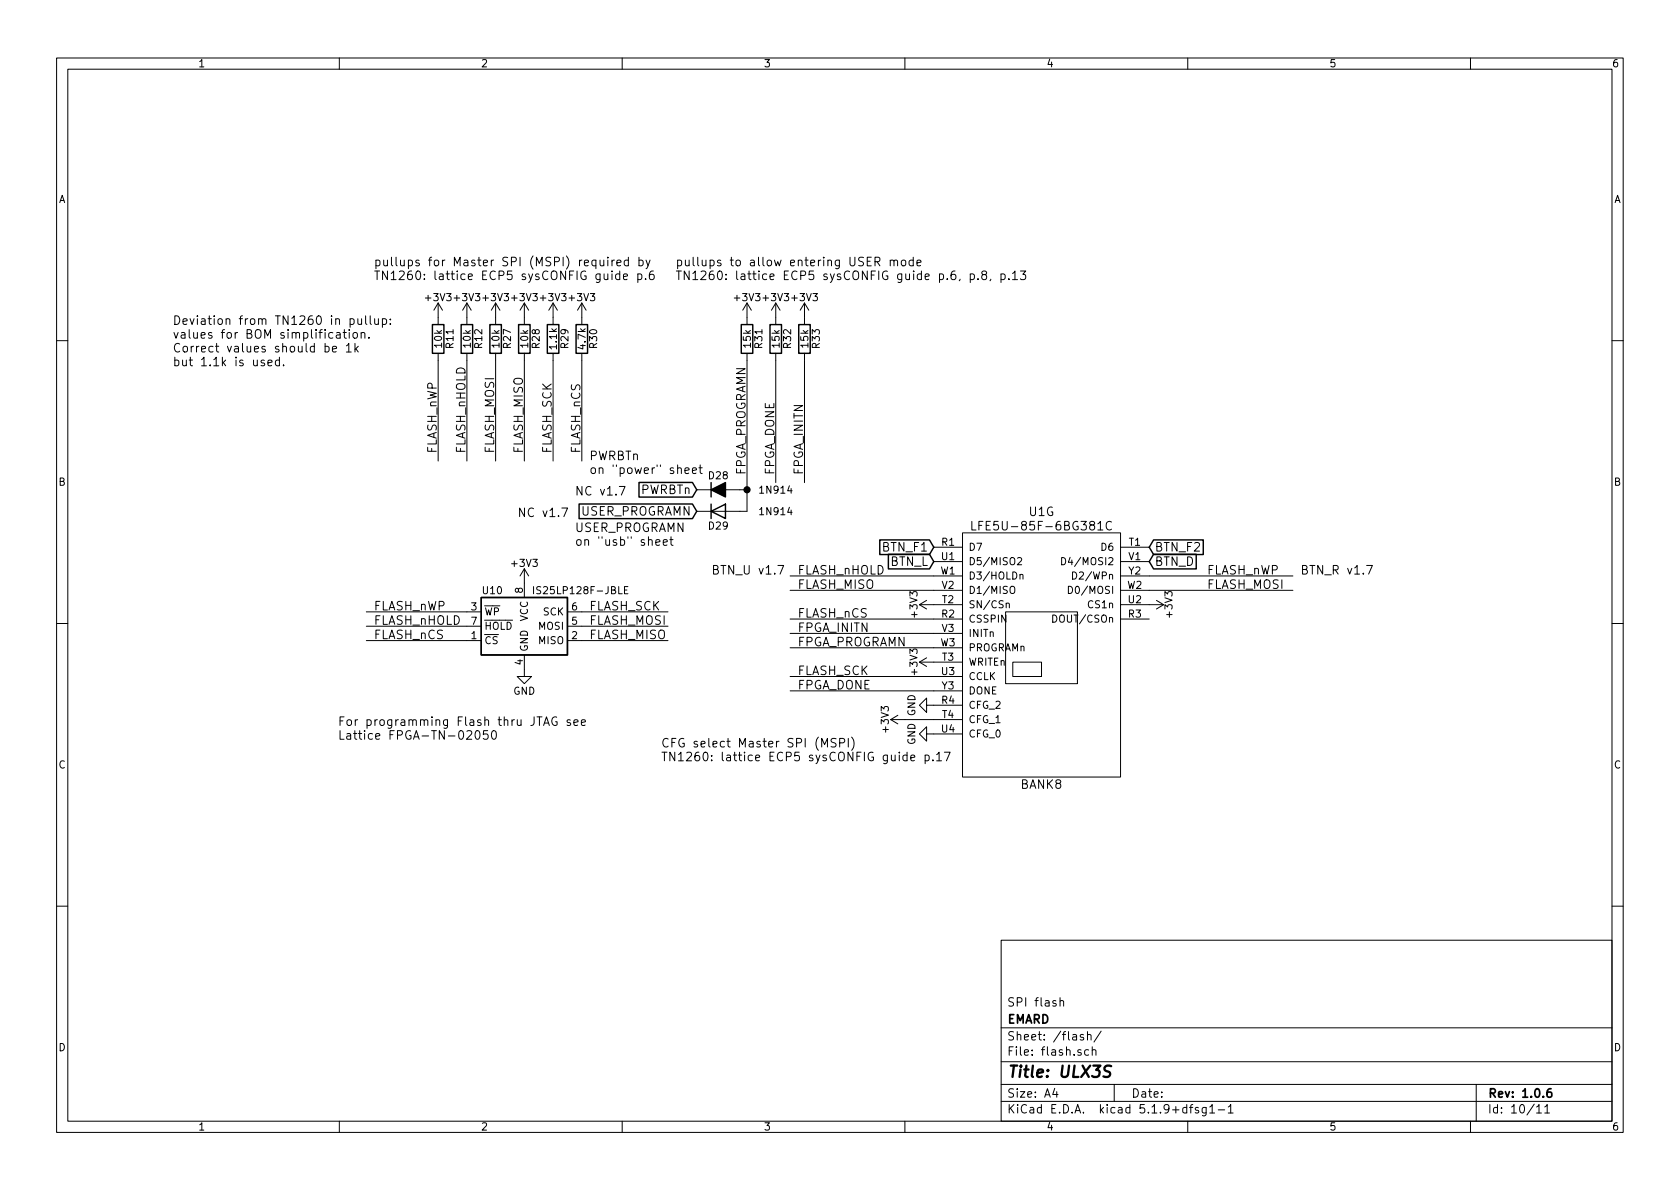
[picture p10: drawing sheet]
EESchema Schematic File Version 4
EELAYER 30 0
EELAYER END
$Descr A4 11693 8268
encoding utf-8
Sheet 10 11
Title "ULX3S"
Date ""
Rev "1.0.6"
Comp "EMARD"
Comment1 "SPI flash"
Comment2 ""
Comment3 ""
Comment4 ""
$EndDescr
$Comp
L Memory_EEPROM:25LCxxx U10
U 1 1
P 3650 4350
F 0 "U10" H 3350 4600 50  0000 L CNN
F 1 "IS25LP128F-JBLE" H 3700 4600 50  0000 L CNN
F 2 "SOA008-150mil:SOA008-150-208mil" H 3300 4300 50  0001 C CNN
F 3 "http://www.issi.com/WW/pdf/25LP-WP128F.pdf" H 3300 4300 50  0001 C CNN
F 4 "www.issi.com" H 3650 4350 50  0001 C CNN "MNF1_URL"
F 5 "IS25LP128F-JBLE" H 3650 4350 50  0001 C CNN "MPN"
F 6 "www.issi.com" H 3650 4350 50  0001 C CNN "MNF2_URL"
F 7 "http://www.issi.com/WW/pdf/25LP-WP032D.pdf" H 3650 4350 50  0001 C CNN "Datasheet2"
F 8 "IS25LP032D-JNLE-TR" H 3650 4350 60  0001 C CNN "MPN2"
F 9 "www.issi.com" H 3650 4350 60  0001 C CNN "MNF3_URL"
F 10 "IS25LP032D-JNLA3" H 3650 4350 50  0001 C CNN "MPN3"
F 11 "https://www.winbond.com/resource-files/w25q128jv%20spi%20revc%2011162016.pdf" H 3650 4350 50  0001 C CNN "Dtasheet4"
F 12 "www.winbond.com" H 3650 4350 50  0001 C CNN "MNF4_URL"
F 13 "W25Q128JVSIM" H 3650 4350 50  0001 C CNN "MPN4"
F 14 "727-S25FL128LAMFV013" H 3650 4350 50  0001 C CNN "Mouser"
F 15 "454-W25Q128JVSIMTR" H 3650 4350 50  0001 C CNN "Mouse_r2"
F 16 "454-W25Q128JVSIQTR" H 3650 4350 50  0001 C CNN "Mouse_r3"
F 17 "W25Q128JVSIQCT-ND " H 3650 4350 50  0001 C CNN "Digikey"
F 18 "IS25LP128F-JBLE-ND" H 3650 4350 50  0001 C CNN "Digike_y2"
F 19 "706-1607-1-ND" H 3650 4350 50  0001 C CNN "Digike_y3"
F 20 "38AC3510" H 3650 4350 50  0001 C CNN "Newark"
F 21 "C113767" H 3650 4350 50  0001 C CNN "LCSC"
F 22 "0.7796$" H 3650 4350 50  0001 C CNN "price100_LCSC"
F 23 "870-IS25LP032DJBLETR" H 3650 4350 50  0001 C CNN "LowCost"
F 24 "FU003" H 3650 4350 50  0001 C CNN "Koncar"
	1    3650 4350
	1    0    0    -1  
$EndComp
$Comp
L power:+3V3 #PWR0155
U 1 1
P 3650 4050
F 0 "#PWR0155" H 3650 3900 50  0001 C CNN
F 1 "+3V3" H 3650 4190 50  0000 C CNN
F 2 "" H 3650 4050 50  0000 C CNN
F 3 "" H 3650 4050 50  0000 C CNN
	1    3650 4050
	1    0    0    -1  
$EndComp
$Comp
L power:GND #PWR0156
U 1 1
P 3650 4650
F 0 "#PWR0156" H 3650 4400 50  0001 C CNN
F 1 "GND" H 3650 4500 50  0000 C CNN
F 2 "" H 3650 4650 50  0000 C CNN
F 3 "" H 3650 4650 50  0000 C CNN
	1    3650 4650
	1    0    0    -1  
$EndComp
Wire Wire Line
	4050 4250 4650 4250
Wire Wire Line
	4050 4350 4650 4350
Wire Wire Line
	4050 4450 4650 4450
Wire Wire Line
	3250 4450 2550 4450
Wire Wire Line
	3250 4350 2550 4350
Wire Wire Line
	3250 4250 2550 4250
Text Label 2600 4250 0    60   ~ 0
FLASH_nWP
Text Label 2600 4350 0    60   ~ 0
FLASH_nHOLD
Text Label 2600 4450 0    60   ~ 0
FLASH_nCS
Text Label 4100 4250 0    60   ~ 0
FLASH_SCK
Text Label 4100 4450 0    60   ~ 0
FLASH_MISO
Text Label 4100 4350 0    60   ~ 0
FLASH_MOSI
Wire Wire Line
	5500 4100 6500 4100
Text Label 5550 4100 0    60   ~ 0
FLASH_MISO
Wire Wire Line
	8000 4100 9000 4100
Text Label 8400 4100 0    60   ~ 0
FLASH_MOSI
Wire Wire Line
	6500 4300 5500 4300
Text Label 5550 4300 0    60   ~ 0
FLASH_nCS
$Comp
L Device:R R27
U 1 1
P 3450 2350
F 0 "R27" V 3530 2350 50  0000 C CNN
F 1 "10k" V 3450 2350 50  0000 C CNN
F 2 "Resistor_SMD:R_0603_1608Metric" V 3380 2350 50  0001 C CNN
F 3 "" H 3450 2350 50  0000 C CNN
	1    3450 2350
	1    0    0    -1  
$EndComp
Wire Wire Line
	3450 2500 3450 3200
Text Label 3450 3150 1    60   ~ 0
FLASH_MOSI
$Comp
L power:+3V3 #PWR0153
U 1 1
P 3450 2200
F 0 "#PWR0153" H 3450 2050 50  0001 C CNN
F 1 "+3V3" H 3450 2340 50  0000 C CNN
F 2 "" H 3450 2200 50  0000 C CNN
F 3 "" H 3450 2200 50  0000 C CNN
	1    3450 2200
	1    0    0    -1  
$EndComp
$Comp
L Device:R R28
U 1 1
P 3650 2350
F 0 "R28" V 3730 2350 50  0000 C CNN
F 1 "10k" V 3650 2350 50  0000 C CNN
F 2 "Resistor_SMD:R_0603_1608Metric" V 3580 2350 50  0001 C CNN
F 3 "" H 3650 2350 50  0000 C CNN
	1    3650 2350
	1    0    0    -1  
$EndComp
Wire Wire Line
	3650 2500 3650 3200
Text Label 3650 3150 1    60   ~ 0
FLASH_MISO
$Comp
L power:+3V3 #PWR0154
U 1 1
P 3650 2200
F 0 "#PWR0154" H 3650 2050 50  0001 C CNN
F 1 "+3V3" H 3650 2340 50  0000 C CNN
F 2 "" H 3650 2200 50  0000 C CNN
F 3 "" H 3650 2200 50  0000 C CNN
	1    3650 2200
	1    0    0    -1  
$EndComp
$Comp
L Device:R R29
U 1 1
P 3850 2350
F 0 "R29" V 3930 2350 50  0000 C CNN
F 1 "1.1k" V 3850 2350 50  0000 C CNN
F 2 "Resistor_SMD:R_0603_1608Metric" V 3780 2350 50  0001 C CNN
F 3 "" H 3850 2350 50  0000 C CNN
	1    3850 2350
	1    0    0    -1  
$EndComp
Wire Wire Line
	3850 2500 3850 3200
Text Label 3850 3150 1    60   ~ 0
FLASH_SCK
$Comp
L power:+3V3 #PWR0157
U 1 1
P 3850 2200
F 0 "#PWR0157" H 3850 2050 50  0001 C CNN
F 1 "+3V3" H 3850 2340 50  0000 C CNN
F 2 "" H 3850 2200 50  0000 C CNN
F 3 "" H 3850 2200 50  0000 C CNN
	1    3850 2200
	1    0    0    -1  
$EndComp
Wire Wire Line
	5500 4700 6500 4700
Text Label 5550 4700 0    60   ~ 0
FLASH_SCK
$Comp
L Device:R R30
U 1 1
P 4050 2350
F 0 "R30" V 4130 2350 50  0000 C CNN
F 1 "4.7k" V 4050 2350 50  0000 C CNN
F 2 "Resistor_SMD:R_0603_1608Metric" V 3980 2350 50  0001 C CNN
F 3 "" H 4050 2350 50  0000 C CNN
F 4 "www.yageo.com" V 4050 2350 50  0001 C CNN "MNF1_URL"
F 5 "AC0603FR-104K7L" V 4050 2350 50  0001 C CNN "MPN"
	1    4050 2350
	1    0    0    -1  
$EndComp
Wire Wire Line
	4050 2500 4050 3200
Text Label 4050 3150 1    60   ~ 0
FLASH_nCS
$Comp
L power:+3V3 #PWR0158
U 1 1
P 4050 2200
F 0 "#PWR0158" H 4050 2050 50  0001 C CNN
F 1 "+3V3" H 4050 2340 50  0000 C CNN
F 2 "" H 4050 2200 50  0000 C CNN
F 3 "" H 4050 2200 50  0000 C CNN
	1    4050 2200
	1    0    0    -1  
$EndComp
Text Notes 2600 1950 0    60   ~ 0
pullups for Master SPI (MSPI) required by\nTN1260: lattice ECP5 sysCONFIG guide p.6
$Comp
L Device:R R11
U 1 1
P 3050 2350
F 0 "R11" V 3130 2350 50  0000 C CNN
F 1 "10k" V 3050 2350 50  0000 C CNN
F 2 "Resistor_SMD:R_0603_1608Metric" V 2980 2350 50  0001 C CNN
F 3 "" H 3050 2350 50  0000 C CNN
F 4 "www.yageo.com" V 3050 2350 50  0001 C CNN "MNF1_URL"
F 5 "RC0603FR-0710KL" V 3050 2350 50  0001 C CNN "MPN"
F 6 "603-RC0603FR-0710KL" V 3050 2350 50  0001 C CNN "Mouser"
F 7 "311-10KLMCT-ND" V 3050 2350 50  0001 C CNN "Digikey"
F 8 "94X1379" V 3050 2350 50  0001 C CNN "Newark"
F 9 "C15401" V 3050 2350 50  0001 C CNN "LCSC"
F 10 "FR013" V 3050 2350 50  0001 C CNN "Koncar"
	1    3050 2350
	1    0    0    -1  
$EndComp
Wire Wire Line
	3050 2500 3050 3200
Text Label 3050 3150 1    60   ~ 0
FLASH_nWP
$Comp
L power:+3V3 #PWR0151
U 1 1
P 3050 2200
F 0 "#PWR0151" H 3050 2050 50  0001 C CNN
F 1 "+3V3" H 3050 2340 50  0000 C CNN
F 2 "" H 3050 2200 50  0000 C CNN
F 3 "" H 3050 2200 50  0000 C CNN
	1    3050 2200
	1    0    0    -1  
$EndComp
$Comp
L Device:R R12
U 1 1
P 3250 2350
F 0 "R12" V 3330 2350 50  0000 C CNN
F 1 "10k" V 3250 2350 50  0000 C CNN
F 2 "Resistor_SMD:R_0603_1608Metric" V 3180 2350 50  0001 C CNN
F 3 "" H 3250 2350 50  0000 C CNN
	1    3250 2350
	1    0    0    -1  
$EndComp
Wire Wire Line
	3250 2500 3250 3200
Text Label 3250 3150 1    60   ~ 0
FLASH_nHOLD
$Comp
L power:+3V3 #PWR0152
U 1 1
P 3250 2200
F 0 "#PWR0152" H 3250 2050 50  0001 C CNN
F 1 "+3V3" H 3250 2340 50  0000 C CNN
F 2 "" H 3250 2200 50  0000 C CNN
F 3 "" H 3250 2200 50  0000 C CNN
	1    3250 2200
	1    0    0    -1  
$EndComp
$Comp
L power:+3V3 #PWR0162
U 1 1
P 6300 5000
F 0 "#PWR0162" H 6300 4850 50  0001 C CNN
F 1 "+3V3" H 6300 5140 50  0000 C CNN
F 2 "" H 6300 5000 50  0000 C CNN
F 3 "" H 6300 5000 50  0000 C CNN
	1    6300 5000
	0    -1   -1   0   
$EndComp
$Comp
L power:GND #PWR0166
U 1 1
P 6500 5100
F 0 "#PWR0166" H 6500 4850 50  0001 C CNN
F 1 "GND" H 6500 4950 50  0000 C CNN
F 2 "" H 6500 5100 50  0000 C CNN
F 3 "" H 6500 5100 50  0000 C CNN
	1    6500 5100
	0    1    1    0   
$EndComp
$Comp
L power:GND #PWR0165
U 1 1
P 6500 4900
F 0 "#PWR0165" H 6500 4650 50  0001 C CNN
F 1 "GND" H 6500 4750 50  0000 C CNN
F 2 "" H 6500 4900 50  0000 C CNN
F 3 "" H 6500 4900 50  0000 C CNN
	1    6500 4900
	0    1    1    0   
$EndComp
Wire Wire Line
	6300 5000 6500 5000
Text Notes 4600 5300 0    60   ~ 0
CFG select Master SPI (MSPI)\nTN1260: lattice ECP5 sysCONFIG guide p.17
Wire Wire Line
	5500 4800 6500 4800
Wire Wire Line
	6500 4500 5500 4500
Text Label 5550 4500 0    60   ~ 0
FPGA_PROGRAMN
Text Label 5550 4800 0    60   ~ 0
FPGA_DONE
$Comp
L Device:R R31
U 1 1
P 5200 2350
F 0 "R31" V 5280 2350 50  0000 C CNN
F 1 "15k" V 5200 2350 50  0000 C CNN
F 2 "Resistor_SMD:R_0603_1608Metric" V 5130 2350 50  0001 C CNN
F 3 "" H 5200 2350 50  0000 C CNN
	1    5200 2350
	1    0    0    -1  
$EndComp
Text Label 5200 3300 1    60   ~ 0
FPGA_PROGRAMN
$Comp
L power:+3V3 #PWR0159
U 1 1
P 5200 2200
F 0 "#PWR0159" H 5200 2050 50  0001 C CNN
F 1 "+3V3" H 5200 2340 50  0000 C CNN
F 2 "" H 5200 2200 50  0000 C CNN
F 3 "" H 5200 2200 50  0000 C CNN
	1    5200 2200
	1    0    0    -1  
$EndComp
$Comp
L Device:R R32
U 1 1
P 5400 2350
F 0 "R32" V 5480 2350 50  0000 C CNN
F 1 "15k" V 5400 2350 50  0000 C CNN
F 2 "Resistor_SMD:R_0603_1608Metric" V 5330 2350 50  0001 C CNN
F 3 "" H 5400 2350 50  0000 C CNN
	1    5400 2350
	1    0    0    -1  
$EndComp
Wire Wire Line
	5400 2500 5400 3350
Text Label 5400 3300 1    60   ~ 0
FPGA_DONE
$Comp
L power:+3V3 #PWR0160
U 1 1
P 5400 2200
F 0 "#PWR0160" H 5400 2050 50  0001 C CNN
F 1 "+3V3" H 5400 2340 50  0000 C CNN
F 2 "" H 5400 2200 50  0000 C CNN
F 3 "" H 5400 2200 50  0000 C CNN
	1    5400 2200
	1    0    0    -1  
$EndComp
Wire Wire Line
	5500 4400 6500 4400
Text Label 5550 4400 0    60   ~ 0
FPGA_INITN
$Comp
L Device:R R33
U 1 1
P 5600 2350
F 0 "R33" V 5680 2350 50  0000 C CNN
F 1 "15k" V 5600 2350 50  0000 C CNN
F 2 "Resistor_SMD:R_0603_1608Metric" V 5530 2350 50  0001 C CNN
F 3 "" H 5600 2350 50  0000 C CNN
	1    5600 2350
	1    0    0    -1  
$EndComp
Wire Wire Line
	5600 2500 5600 3350
Text Label 5600 3300 1    60   ~ 0
FPGA_INITN
$Comp
L power:+3V3 #PWR0161
U 1 1
P 5600 2200
F 0 "#PWR0161" H 5600 2050 50  0001 C CNN
F 1 "+3V3" H 5600 2340 50  0000 C CNN
F 2 "" H 5600 2200 50  0000 C CNN
F 3 "" H 5600 2200 50  0000 C CNN
	1    5600 2200
	1    0    0    -1  
$EndComp
$Comp
L power:+3V3 #PWR0164
U 1 1
P 6500 4600
F 0 "#PWR0164" H 6500 4450 50  0001 C CNN
F 1 "+3V3" H 6500 4740 50  0000 C CNN
F 2 "" H 6500 4600 50  0000 C CNN
F 3 "" H 6500 4600 50  0000 C CNN
	1    6500 4600
	0    -1   -1   0   
$EndComp
$Comp
L power:+3V3 #PWR0163
U 1 1
P 6500 4200
F 0 "#PWR0163" H 6500 4050 50  0001 C CNN
F 1 "+3V3" H 6500 4340 50  0000 C CNN
F 2 "" H 6500 4200 50  0000 C CNN
F 3 "" H 6500 4200 50  0000 C CNN
	1    6500 4200
	0    -1   -1   0   
$EndComp
$Comp
L power:+3V3 #PWR0167
U 1 1
P 8000 4200
F 0 "#PWR0167" H 8000 4050 50  0001 C CNN
F 1 "+3V3" H 8000 4340 50  0000 C CNN
F 2 "" H 8000 4200 50  0000 C CNN
F 3 "" H 8000 4200 50  0000 C CNN
	1    8000 4200
	0    1    1    0   
$EndComp
Text GLabel 6500 3800 0    60   Input ~ 0
BTN_F1
Text GLabel 8000 3800 2    60   Input ~ 0
BTN_F2
Text GLabel 8000 3900 2    60   Input ~ 0
BTN_D
Text GLabel 6500 3900 0    60   Input ~ 0
BTN_L
Text Notes 4700 1950 0    60   ~ 0
pullups to allow entering USER mode\nTN1260: lattice ECP5 sysCONFIG guide p.6, p.8, p.13
$Comp
L lfe5bg381:LFE5UM-85F-6BG381C U1
U 7 1
P 7250 4500
AR Path="/5A07BEF6" Ref="U1"  Part="7" 
AR Path="/58D913EC/5A07BEF6" Ref="U1"  Part="7" 
F 0 "U1" H 7250 5450 60  0000 C CNN
F 1 "LFE5U-85F-6BG381C" H 7250 5350 60  0000 C CNN
F 2 "lfe5bg381:BGA-381_pitch0.8mm_dia0.4mm" H 6200 5450 60  0001 C CNN
F 3 "http://www.latticesemi.com/~/media/LatticeSemi/Documents/ApplicationNotes/EH/TN1260.pdf" H 6200 5450 60  0001 C CNN
F 4 "LFE5U-85F-6BG381C" H 7250 4500 60  0001 C CNN "MPN"
	7    7250 4500
	1    0    0    -1  
$EndComp
Text Notes 2350 5150 0    60   ~ 0
For programming Flash thru JTAG see\nLattice FPGA-TN-02050
Wire Wire Line
	8000 4000 9000 4000
Wire Wire Line
	6500 4000 5500 4000
Text Label 5550 4000 0    60   ~ 0
FLASH_nHOLD
Text Label 8400 4000 0    60   ~ 0
FLASH_nWP
Text Notes 4950 4000 0    60   ~ 0
BTN_U v1.7
Text Notes 9050 4000 0    60   ~ 0
BTN_R v1.7
Text Notes 1200 2550 0    60   ~ 0
Deviation from TN1260 in pullup:\nvalues for BOM simplification.\nCorrect values should be 1k \nbut 1.1k is used.
Text GLabel 4850 3400 0    60   Input ~ 0
PWRBTn
$Comp
L Device:D_ALT D28
U 1 1
P 5000 3400
F 0 "D28" H 5000 3500 50  0000 C CNN
F 1 "1N914" H 5400 3400 50  0000 C CNN
F 2 "Diode_SMD:D_SOD-323_HandSoldering" H 5000 3400 50  0001 C CNN
F 3 "~" H 5000 3400 50  0001 C CNN
F 4 "Leave empty" H 5000 3400 50  0001 C CNN "Note"
F 5 "MMDL914T1G" H 5000 3400 50  0001 C CNN "EMPTY_MPN"
F 6 "863-MMDL914T1G" H 5000 3400 50  0001 C CNN "Mouse_r"
F 7 "1N4148WXTPMSCT-ND" H 5000 3400 50  0001 C CNN "Digike_y"
F 8 "FV001" H 5000 3400 50  0001 C CNN "Koncar"
	1    5000 3400
	1    0    0    -1  
$EndComp
Text GLabel 4850 3550 0    60   Input ~ 0
USER_PROGRAMN
$Comp
L Device:D D29
U 1 1
P 5000 3550
F 0 "D29" H 5000 3450 50  0000 C CNN
F 1 "1N914" H 5400 3550 50  0000 C CNN
F 2 "Diode_SMD:D_SOD-323_HandSoldering" H 5000 3550 50  0001 C CNN
F 3 "~" H 5000 3550 50  0001 C CNN
	1    5000 3550
	1    0    0    -1  
$EndComp
Wire Wire Line
	5150 3400 5200 3400
Wire Wire Line
	5200 2500 5200 3400
Wire Wire Line
	5150 3550 5200 3550
Wire Wire Line
	5200 3550 5200 3400
Connection ~ 5200 3400
Text Notes 4000 3450 0    60   ~ 0
NC v1.7
Text Notes 3600 3600 0    60   ~ 0
NC v1.7
Text Notes 4000 3800 0    60   ~ 0
USER_PROGRAMN\non "usb" sheet
Text Notes 4100 3300 0    60   ~ 0
PWRBTn\non "power" sheet
$EndSCHEMATC
